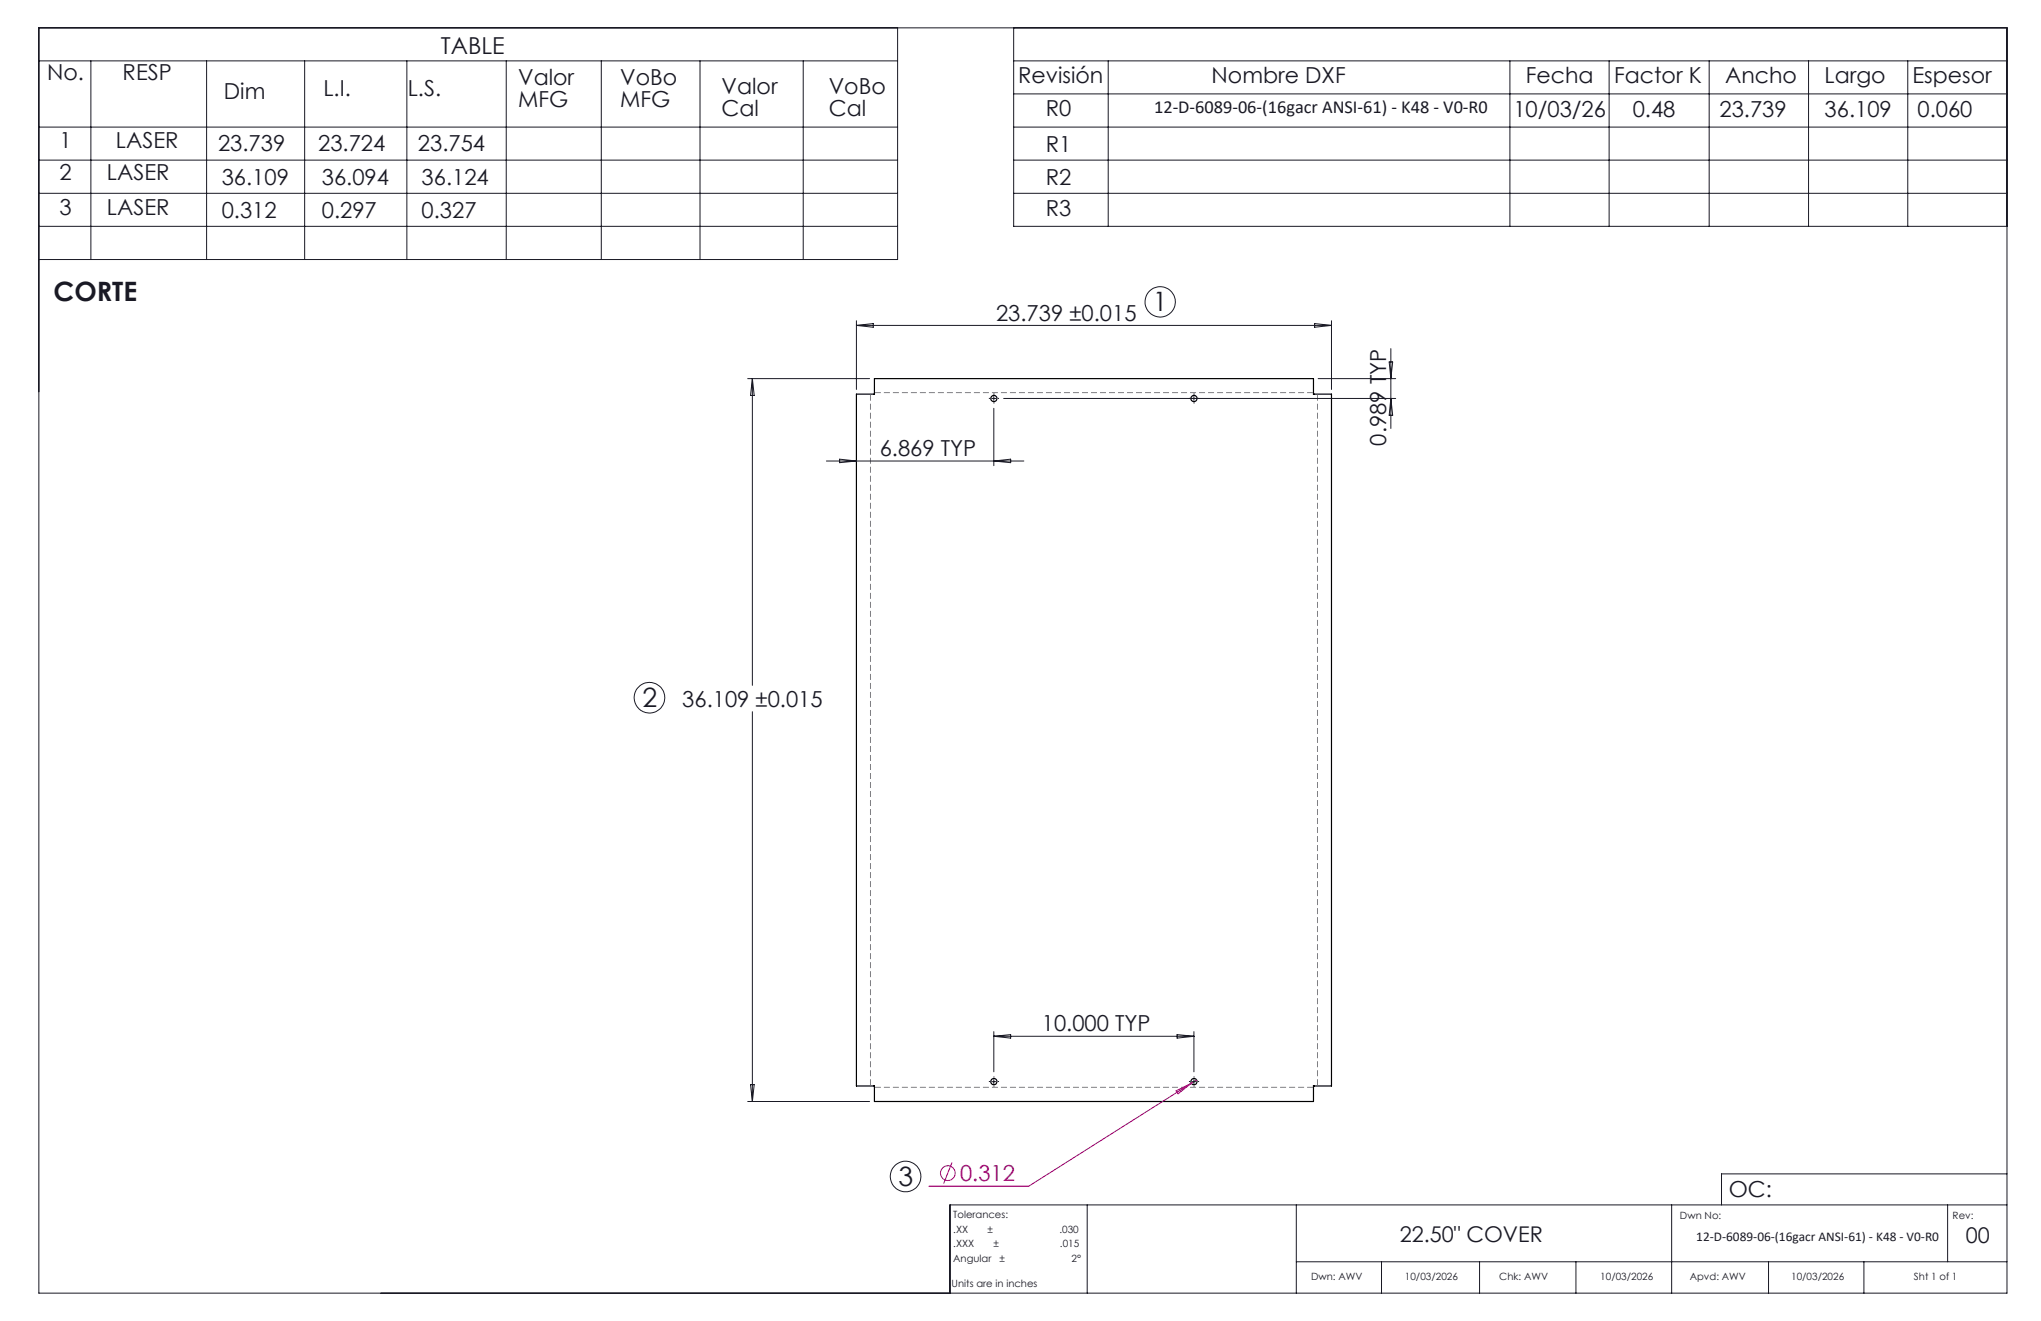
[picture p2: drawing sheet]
<svg xmlns="http://www.w3.org/2000/svg" width="432mm" height="279mm" viewBox="0 0 432 279" stroke-linecap="round" stroke-linejoin="round" font-family="sans-serif">
<g fill="none" stroke="#000" stroke-width=".25">
<path d="M277.9 83.4h.1M277.9 83.4v-3.3h-92.9v3.3h-3.8v146.3h3.8v3.3h92.9v-3.3M277.9 83.4h3.8v146.3h-3.8M277.9 229.7h.1"/>
<circle cx="210.3" cy="84.3" r=".67"/>
<circle cx="252.6" cy="84.3" r=".67"/>
<circle cx="210.3" cy="228.8" r=".66"/>
<circle cx="252.6" cy="228.8" r=".66"/>
</g>
<g fill="none" stroke="#a0006e" stroke-width=".21">
<path d="M248.8 230.7l3.2-1.6-2.8 2.3zM252 229.1l-34.4 21.8h-21.1M253.2 228.4l-1.2 .7M201.4 245.9l-1.8 4.4"/>
<circle cx="200.5" cy="248.1" r="1.56"/>
</g>
<g fill="none" stroke="#191924" stroke-width=".21">
<path d="M8.2 5.9h416.4v267.6h-416.4zM8.2 12.9h181.7M19.2 12.9v42M43.7 12.9v42M64.5 12.9v42M86.1 12.9v42M107.1 12.9v42M127.2 12.9v42M148.1 12.9v42M169.9 12.9v42M189.9 5.9v49h-181.7M214.5 12.9h210.1"/>
<path d="M214.5 5.9v42h210.1M214.5 19.9h210.1M234.5 12.9v35M319.4 12.9v35M340.4 12.9v35M361.6 12.9v35M382.6 12.9v35M403.6 12.9v35M8.2 26.9h181.7M8.2 33.9h181.7M214.5 26.9h210.1M214.5 33.9h210.1"/>
<path d="M8.2 40.9h181.7M8.2 47.9h181.7M214.5 40.9h210.1M181.2 67.8v14.6M181.2 68.8h100.5M181.2 68.8l3.5-.4v.8zM278.1 68.4l3.6 .4-3.6 .4zM281.7 67.8v14.6M293.9 76.6h.7l-.3 3.5zM294.3 73.7v16.9M158.2 80.1h25.8M159.2 80.1v64.9"/>
<path d="M159.2 80.1l.4 3.5h-.8zM174.8 97.5h41.8M177.6 97.1l3.6 .4-3.6 .4zM209.8 84.3h.9M210.3 83.9v.8M210.3 86.4v12.1M210.3 97.5l3.5-.4v.8zM212.3 84.3h83M252.6 83.9v.8M278.9 80.1h16.4M294.3 84.3l.3 3.5h-.7zM159.2 150.5v82.5"/>
<path d="M210.3 218.2v8.5M210.3 219.2l3.5-.4v.8zM210.3 219.2h42.3M249 218.8l3.6 .4-3.6 .4zM252.6 218.2v8.5M158.2 233h25.8M158.8 229.4h.8l-.4 3.6zM209.8 228.8h.9M210.3 228.4v.8M252.2 228.8h.8M252.6 228.4v.8M230 254.8v18.7"/>
<path d="M274.2 254.8v18.7M353.7 254.8v18.7M412 254.8v12.1M424.6 254.8h-223.6v18.7M424.6 248.3h-60.4v6.5M274.2 266.9h150.4M292.3 266.9v6.6M313 266.9v6.6M333.4 266.9v6.6M374.2 266.9v6.6M394.3 266.9v6.6"/>
<circle cx="245.5" cy="63.8" r="3.2"/>
<circle cx="137.4" cy="147.6" r="3.2"/>
<circle cx="191.6" cy="248.8" r="3.2"/>
</g>
<g fill="none" stroke="#191924" stroke-width=".21" stroke-dasharray="15.2 1.3 1.3 1.3" stroke-linecap="butt">
<path d="M209.4 84.3h-.2M210.3 85.1v.2M210.3 83.4v-.2M211.1 84.3h.3M251.8 84.3h-.3M252.6 85.1v.2M252.6 83.4v-.2M253.4 84.3h.3M209.4 228.8h-.2M210.3 229.6v.2M210.3 227.9v-.2M211.1 228.8h.3"/>
<path d="M251.8 228.8h-.3M252.6 229.6v.2M252.6 227.9v-.2M253.4 228.8h.3"/>
</g>
<path d="M184.2 83.3v146.4M277.9 83h-92.9M185 230h92.9M278.7 229.7v-146.4" fill="none" stroke="#808080" stroke-width=".21" stroke-dasharray="1.3 .6" stroke-dashoffset="-.1" stroke-linecap="butt"/>
<g font-size="5.6" fill="#191924">
<text x="11.3" y="63.6">CORTE</text>
<text x="243.9" y="65.9">1</text>
<text x="135.9" y="149.6">2</text>
<text x="190.1" y="250.9">3</text>
</g>
<text font-size="4.9" fill="#191924" x="93.3" y="11.4">TABLE</text>
<g font-size="4.7" fill="#191924">
<text x="10" y="17">No.</text>
<text x="26" y="17">RESP</text>
<text x="215.4" y="17.6">Revisión</text>
<text x="256.3" y="17.6">Nombre DXF</text>
<text x="322.8" y="17.5">Fecha</text>
<text x="341.5" y="17.5">Factor K</text>
<text x="365" y="17.5">Ancho</text>
<text x="386" y="17.5">Largo</text>
<text x="404.6" y="17.5">Espesor</text>
<text x="47.4" y="20.9">Dim</text>
<text x="68.4" y="20.4">L.I.</text>
<text x="86.3" y="20.4">L.S.</text>
<text x="109.6" y="18.1">Valor</text>
<text x="109.6" y="22.6">MFG</text>
<text x="131.2" y="18.1">VoBo</text>
<text x="131.2" y="22.6">MFG</text>
<text x="152.7" y="20">Valor</text>
<text x="175.3" y="20">VoBo</text>
<text x="152.7" y="24.5">Cal</text>
<text x="175.3" y="24.5">Cal</text>
<text x="221.3" y="24.6">R0</text>
<text x="320.2" y="24.7">10/03/26</text>
<text x="345.4" y="24.7">0.48</text>
<text x="363.8" y="24.7">23.739</text>
<text x="386" y="24.7">36.109</text>
<text x="405.7" y="24.7">0.060</text>
<text x="12.6" y="31.3">1</text>
<text x="24.5" y="31.3">LASER</text>
<text x="46.1" y="32">23.739</text>
<text x="67.3" y="32">23.724</text>
<text x="88.4" y="32">23.754</text>
<text x="221.3" y="32.1">R1</text>
<text x="12.6" y="38">2</text>
<text x="22.6" y="38">LASER</text>
<text x="46.9" y="39.2">36.109</text>
<text x="68.1" y="39.2">36.094</text>
<text x="89.2" y="39.2">36.124</text>
<text x="221.3" y="39.1">R2</text>
<text x="12.6" y="45.4">3</text>
<text x="22.6" y="45.4">LASER</text>
<text x="46.9" y="46.1">0.312</text>
<text x="68.1" y="46.1">0.297</text>
<text x="89.2" y="46.1">0.327</text>
<text x="221.3" y="45.8">R3</text>
<text x="210.7" y="67.8">23.739 ±0.015</text>
<text x="293.3" y="94.2" transform="rotate(-90 293.3 94.2)">0.989 TYP</text>
<text x="186.1" y="96.5">6.869 TYP</text>
<text x="144.3" y="149.5">36.109 ±0.015</text>
<text x="220.4" y="218.2">10.000 TYP</text>
<text x="365.8" y="253.1">OC:</text>
</g>
<text font-size="4.7" fill="#a0006e" x="203.1" y="249.8">0.312</text>
<g font-size="4.6" fill="#191924">
<text x="296.1" y="262.7">22.50&quot; COVER</text>
<text x="415.9" y="263">00</text>
</g>
<text font-size="3.9" fill="#191924" x="244.2" y="24">12-D-6089-06-(16gacr ANSI-61) - K48 - V0-R0</text>
<text font-size="2.8" fill="#191924" x="358.9" y="262.5">12-D-6089-06-(16gacr ANSI-61) - K48 - V0-R0</text>
<g font-size="2.1" fill="#191924">
<text x="201.7" y="257.6">Tolerances:</text>
<text x="355.4" y="257.8">Dwn No:</text>
<text x="413.1" y="257.8">Rev:</text>
<text x="201.7" y="260.7">.XX</text>
<text x="201.7" y="263.9">.XXX</text>
<text x="208.9" y="260.7">±</text>
<text x="210.2" y="263.9">±</text>
<text x="224.1" y="260.7">.030</text>
<text x="224.3" y="263.9">.015</text>
<text x="201.7" y="267">Angular</text>
<text x="211.5" y="267">±</text>
<text x="226.7" y="267">2°</text>
<text x="201.3" y="272.3">Units are in inches</text>
<text x="277.4" y="270.7">Dwn: AWV</text>
<text x="297.2" y="270.7">10/03/2026</text>
<text x="317.2" y="270.7">Chk: AWV</text>
<text x="338.6" y="270.7">10/03/2026</text>
<text x="357.5" y="270.7">Apvd: AWV</text>
<text x="378.9" y="270.7">10/03/2026</text>
<text x="404.9" y="270.7">Sht 1 of 1</text>
</g>
</svg>
